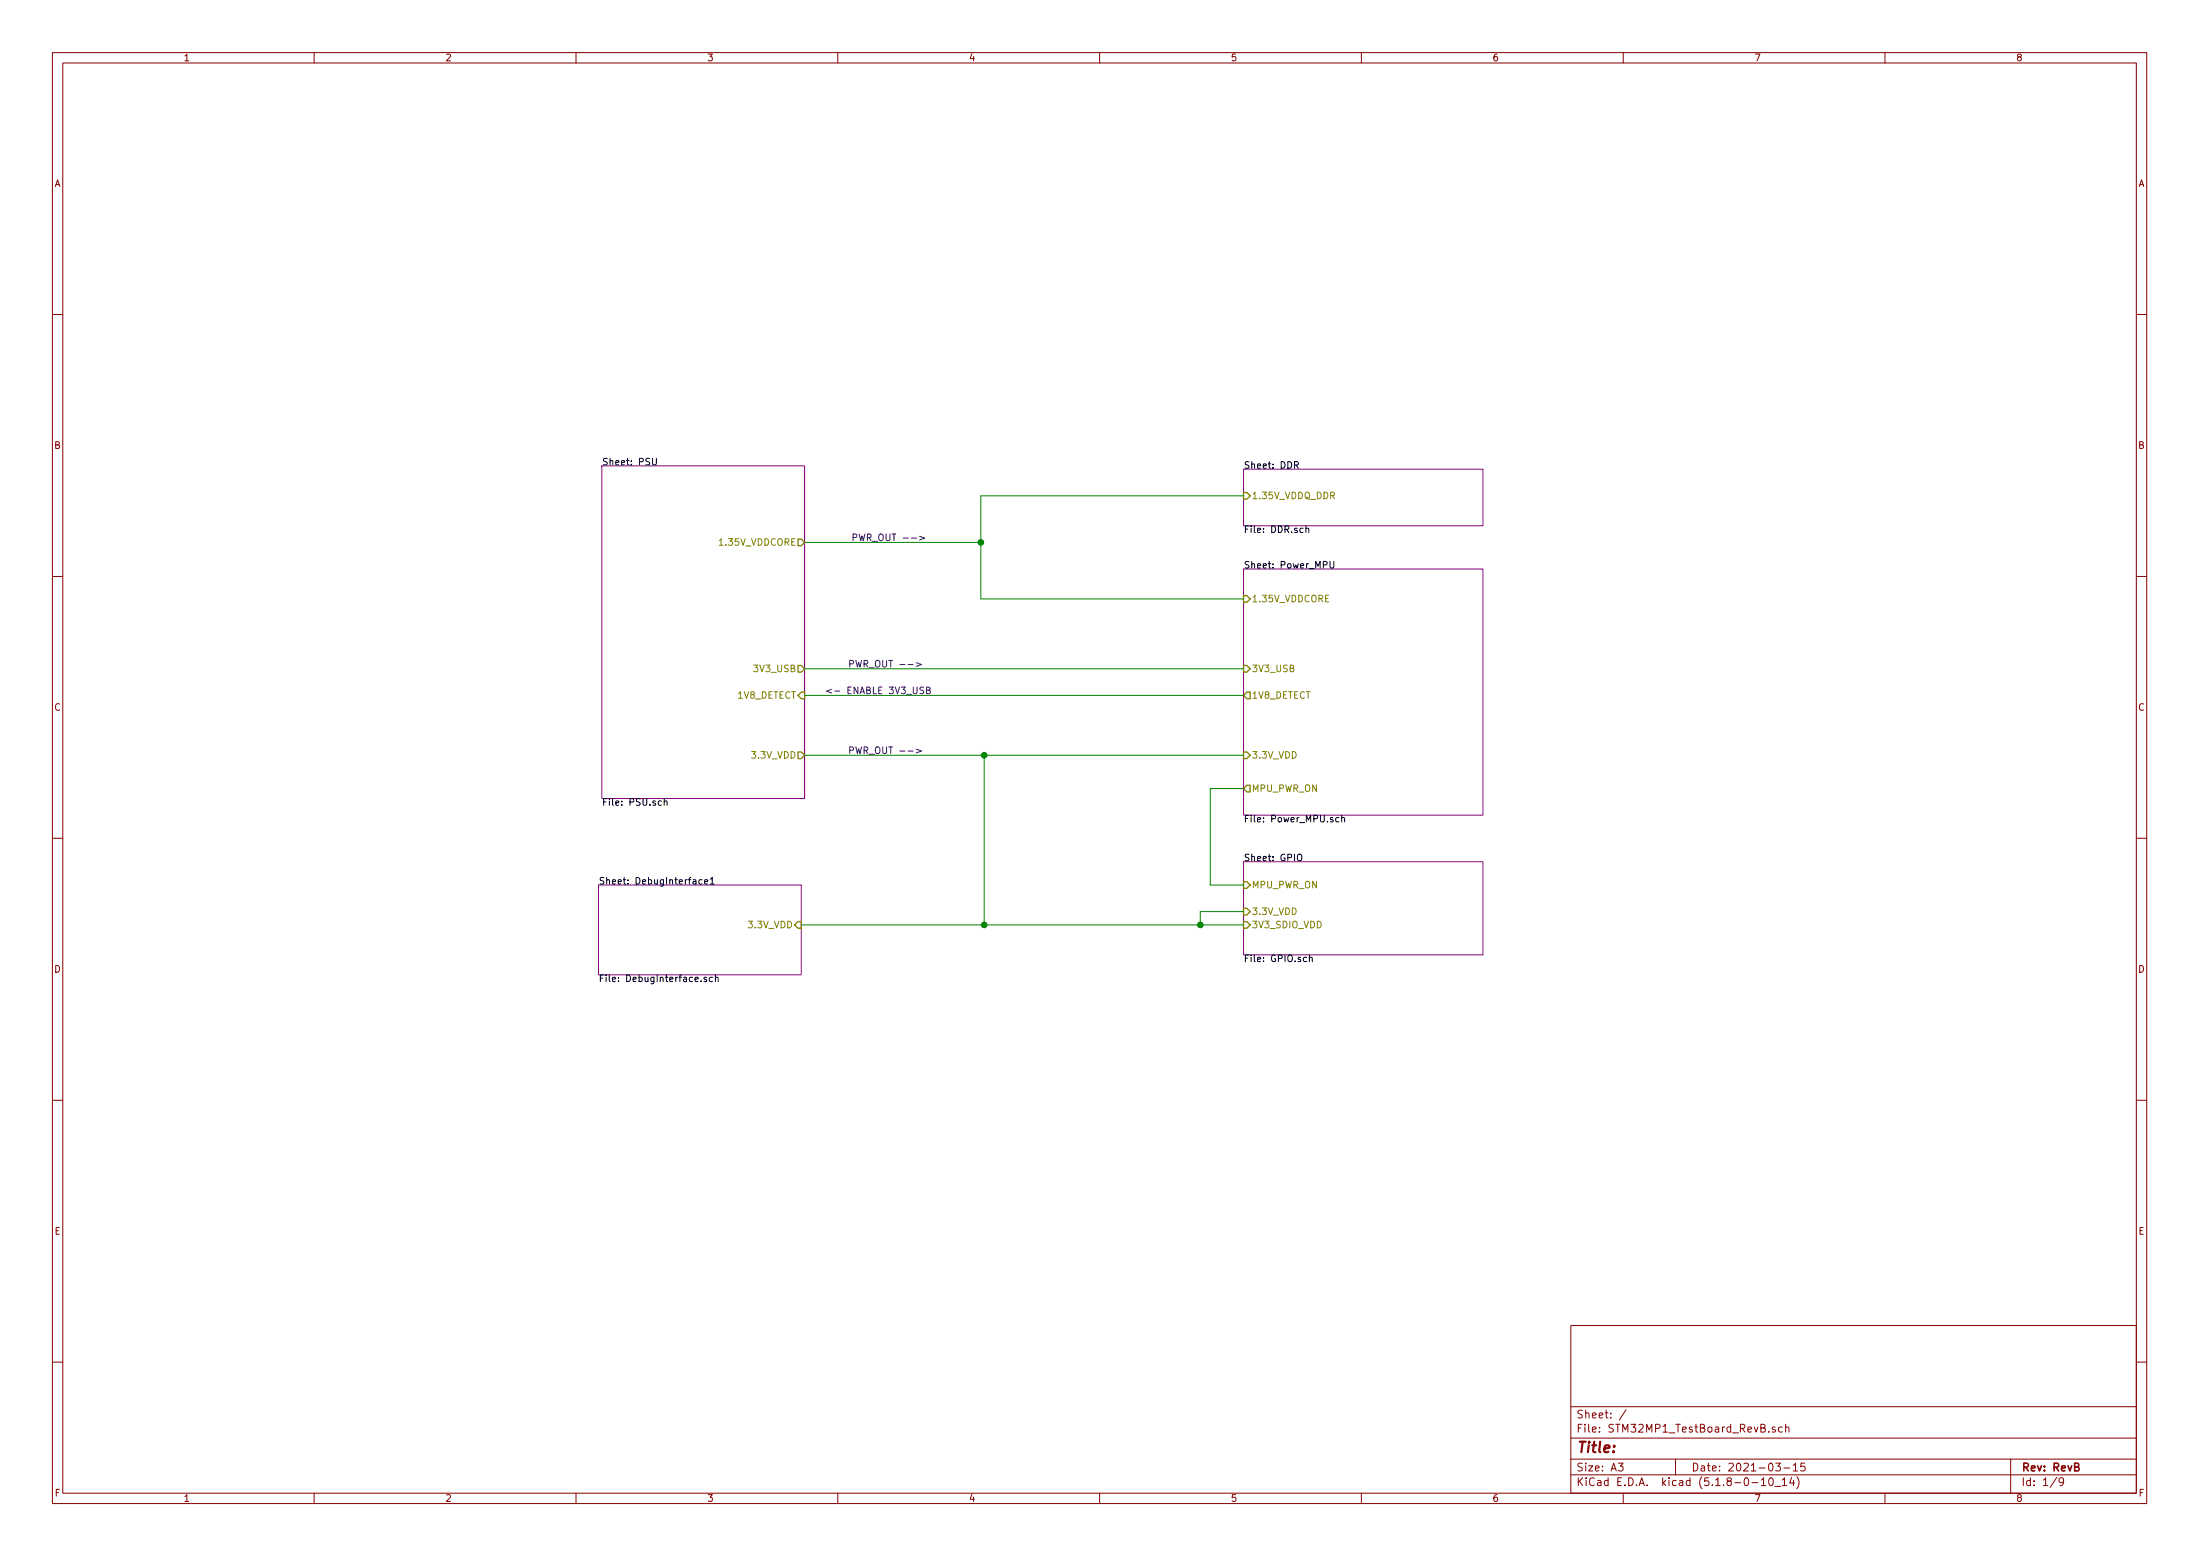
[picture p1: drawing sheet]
EESchema Schematic File Version 4
EELAYER 30 0
EELAYER END
$Descr A3 16535 11693
encoding utf-8
Sheet 1 9
Title ""
Date "2021-03-15"
Rev "RevB"
Comp ""
Comment1 ""
Comment2 ""
Comment3 ""
Comment4 ""
$EndDescr
$Sheet
S 9350 4275 1800 1850
U 6044C48A
F0 "Power_MPU" 50
F1 "Power_MPU.sch" 50
F2 "3V3_USB" I L 9350 5025 50 
F3 "1.35V_VDDCORE" I L 9350 4500 50 
F4 "3.3V_VDD" I L 9350 5675 50 
F5 "1V8_DETECT" O L 9350 5225 50 
F6 "MPU_PWR_ON" O L 9350 5925 50 
$EndSheet
Wire Wire Line
	6050 5225 9350 5225
$Sheet
S 4525 3500 1525 2500
U 5FBD70AB
F0 "PSU" 50
F1 "PSU.sch" 50
F2 "1V8_DETECT" I R 6050 5225 50 
F3 "1.35V_VDDCORE" O R 6050 4075 50 
F4 "3V3_USB" O R 6050 5025 50 
F5 "3.3V_VDD" O R 6050 5675 50 
$EndSheet
$Sheet
S 4500 6650 1525 675 
U 606F7DFA
F0 "DebugInterface1" 50
F1 "DebugInterface.sch" 50
F2 "3.3V_VDD" I R 6025 6950 50 
$EndSheet
Wire Wire Line
	7375 4075 7375 3725
Wire Wire Line
	7375 3725 9350 3725
Wire Wire Line
	6050 4075 7375 4075
Wire Wire Line
	9350 5675 7400 5675
Wire Wire Line
	9350 4500 7375 4500
Wire Wire Line
	7375 4500 7375 4075
Connection ~ 7375 4075
Text Notes 6200 5225 0    50   ~ 0
<- ENABLE 3V3_USB
$Sheet
S 9350 3525 1800 425 
U 60386EBB
F0 "DDR" 50
F1 "DDR.sch" 50
F2 "1.35V_VDDQ_DDR" I L 9350 3725 50 
$EndSheet
Wire Wire Line
	9350 6950 9025 6950
Wire Wire Line
	7400 6950 7400 5675
Connection ~ 7400 5675
Wire Wire Line
	7400 5675 6050 5675
Wire Wire Line
	6025 6950 7400 6950
Connection ~ 7400 6950
Wire Wire Line
	9350 6850 9025 6850
Wire Wire Line
	9025 6850 9025 6950
Connection ~ 9025 6950
Wire Wire Line
	9025 6950 7400 6950
Text Notes 6400 4075 0    50   ~ 0
PWR_OUT -->
Text Notes 6375 5675 0    50   ~ 0
PWR_OUT -->
Text Notes 6375 5025 0    50   ~ 0
PWR_OUT -->
Wire Wire Line
	9350 5025 6050 5025
$Sheet
S 9350 6475 1800 700 
U 6097C138
F0 "GPIO" 50
F1 "GPIO.sch" 50
F2 "3V3_SDIO_VDD" I L 9350 6950 50 
F3 "3.3V_VDD" I L 9350 6850 50 
F4 "MPU_PWR_ON" I L 9350 6650 50 
$EndSheet
Wire Wire Line
	9350 6650 9100 6650
Wire Wire Line
	9100 6650 9100 5925
Wire Wire Line
	9100 5925 9350 5925
$EndSCHEMATC
